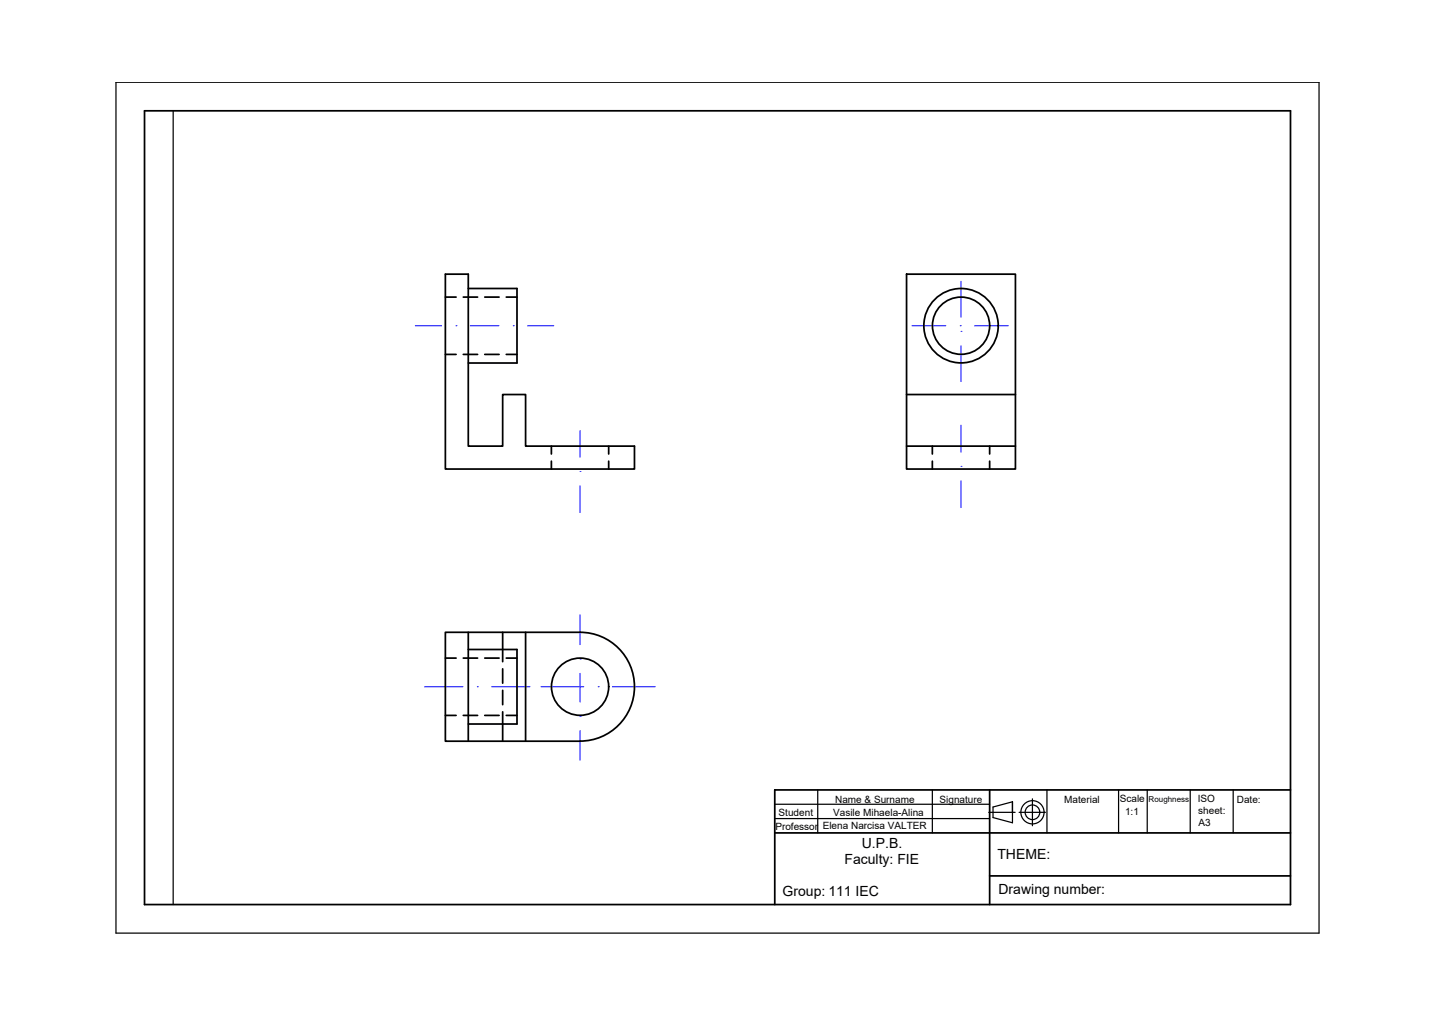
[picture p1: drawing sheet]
<svg xmlns="http://www.w3.org/2000/svg" width="297mm" height="210mm" viewBox="0 0 297 210" stroke-linecap="round" stroke-linejoin="round" font-family="sans-serif">
<!-- layer: 0 -->
<path d="M24 17h248.8v176h-248.8zM35.8 22.9v164.2M160.3 163.4h.1M160.3 169.3h44.4M160.3 166.3h44.4M169.1 163.4v8.8M192.9 163.4v8.8M216.6 163.4v8.8M231.4 163.4v8.8M237.3 163.4v8.8M246.2 163.4v8.8M255.1 163.4v8.8" fill="none" stroke="#000" stroke-width=".25"/>
<path d="M29.9 22.9h237v164.2h-237zM160.3 172.2h106.6M204.7 163.4v23.7M266.9 163.4h-106.6v23.7M204.7 181.1h62.2" fill="none" stroke="#000" stroke-width=".36"/>
<!-- layer: indicator -->
<g fill="none" stroke="#000" stroke-width=".25">
<path d="M204.5 168h5.5M209.4 165.8l-4 1.1v2.2l4 1.1v-4.4v2.2M210.8 168h5.4M213.6 165.2v5.6"/>
<circle cx="213.6" cy="168" r="2.4"/>
<circle cx="213.6" cy="168" r="1.51"/>
</g>
<!-- layer: VISIBLE -->
<g fill="none" stroke="#000" stroke-width=".36">
<path d="M92.1 56.7h4.8v35.6h7.1v-10.7h4.7v10.7h22.5v4.7h-39.1zM96.9 59.7h10v15.4h-10M187.5 56.7h22.5v40.3h-22.5zM187.5 92.3h22.5M187.5 81.6h22.5M92.1 130.8h27.9a11.3 11.3 0 0 1 11.2 11.2 11.3 11.3 0 0 1-11.2 11.3h-27.9zM96.9 134.3h10v15.4h-10M96.9 130.8v22.5M104 130.8v3.5M108.7 130.8v22.5M104 149.7v3.6"/>
<circle cx="198.8" cy="67.4" r="7.7"/>
<circle cx="198.8" cy="67.4" r="5.9"/>
<circle cx="120" cy="142" r="5.9"/>
</g>
<!-- layer: AXIS -->
<g fill="none" stroke="#00f" stroke-width=".21">
<path d="M198.8 58.2v7.4M85.9 67.4h5.4M94.3 67.4h.1M97.3 67.4h5.9M106.2 67.4h.1M109.1 67.4h5.5M188.6 67.4h7.1M198.6 67.4h.1M198.8 68.5h.1M198.8 71.5v7.4M201.6 67.4h7M120 97.5h.1"/>
<path d="M120 89v5.5M198.8 96.4h.1M198.8 87.9v5.6M198.8 99.4v5.6M120 100.5v5.5M120 136.3h.1M120 127.2v6.1M120 139.2v6M87.8 142h8M98.7 142h.1M101.7 142h7.9M111.9 142h8.9"/>
<path d="M120 148.1h.1M120 151.1v6.1M123.7 142h.1M126.7 142h8.8"/>
</g>
<!-- layer: INVISIBLE -->
<g fill="none" stroke="#000" stroke-width=".36">
<path d="M92.1 73.3h2.2M92.1 61.4h2.2M95.8 73.3h3M95.8 61.4h3M100.3 73.3h2.9M100.3 61.4h2.9M104.7 73.3h2.2M104.7 61.4h2.2M114.1 92.3v1.6M114.1 95.4v1.6M125.9 92.3v1.6M125.9 95.4v1.6"/>
<path d="M192.9 92.3v1.6M192.9 95.4v1.6M204.7 92.3v1.6M204.7 95.4v1.6M92.1 136.1h2.2M95.8 136.1h3M100.3 136.1h2.9M104 134.3v2.5M104 138.3v3M104.7 136.1h2.2M92.1 147.9h2.2M95.8 147.9h3"/>
<path d="M100.3 147.9h2.9M104 142.8v2.9M104 147.2v2.5M104.7 147.9h2.2"/>
</g>
<g font-size="2.9">
<text x="174.7" y="178.7">Faculty: FIE</text>
<text x="178.3" y="175.3">U.P.B.</text>
<text x="206.3" y="177.7">THEME:</text>
<text x="161.9" y="185.3">Group: 111 IEC</text>
<text x="206.6" y="184.8">Drawing number:</text>
</g>
<g font-size="2.1">
<text x="172.7" y="166.1">Name &amp; Surname</text>
<text x="194.4" y="166.1">Signature</text>
<text x="220.1" y="166">Material</text>
<text x="231.6" y="165.9">Scale</text>
<text x="247.7" y="165.8">ISO</text>
<text x="255.8" y="166">Date:</text>
<text x="160.4" y="171.6">Professor</text>
<text x="161.1" y="168.8">Student</text>
<text x="170.2" y="171.5">Elena Narcisa VALTER</text>
<text x="172.3" y="168.8">Vasile Mihaela-Alina</text>
<text x="232.7" y="168.6">1:1</text>
<text x="247.9" y="168.3">sheet:</text>
<text x="247.9" y="170.8">A3</text>
</g>
<text font-size="1.7" x="237.6" y="165.8">Roughness</text>
</svg>
